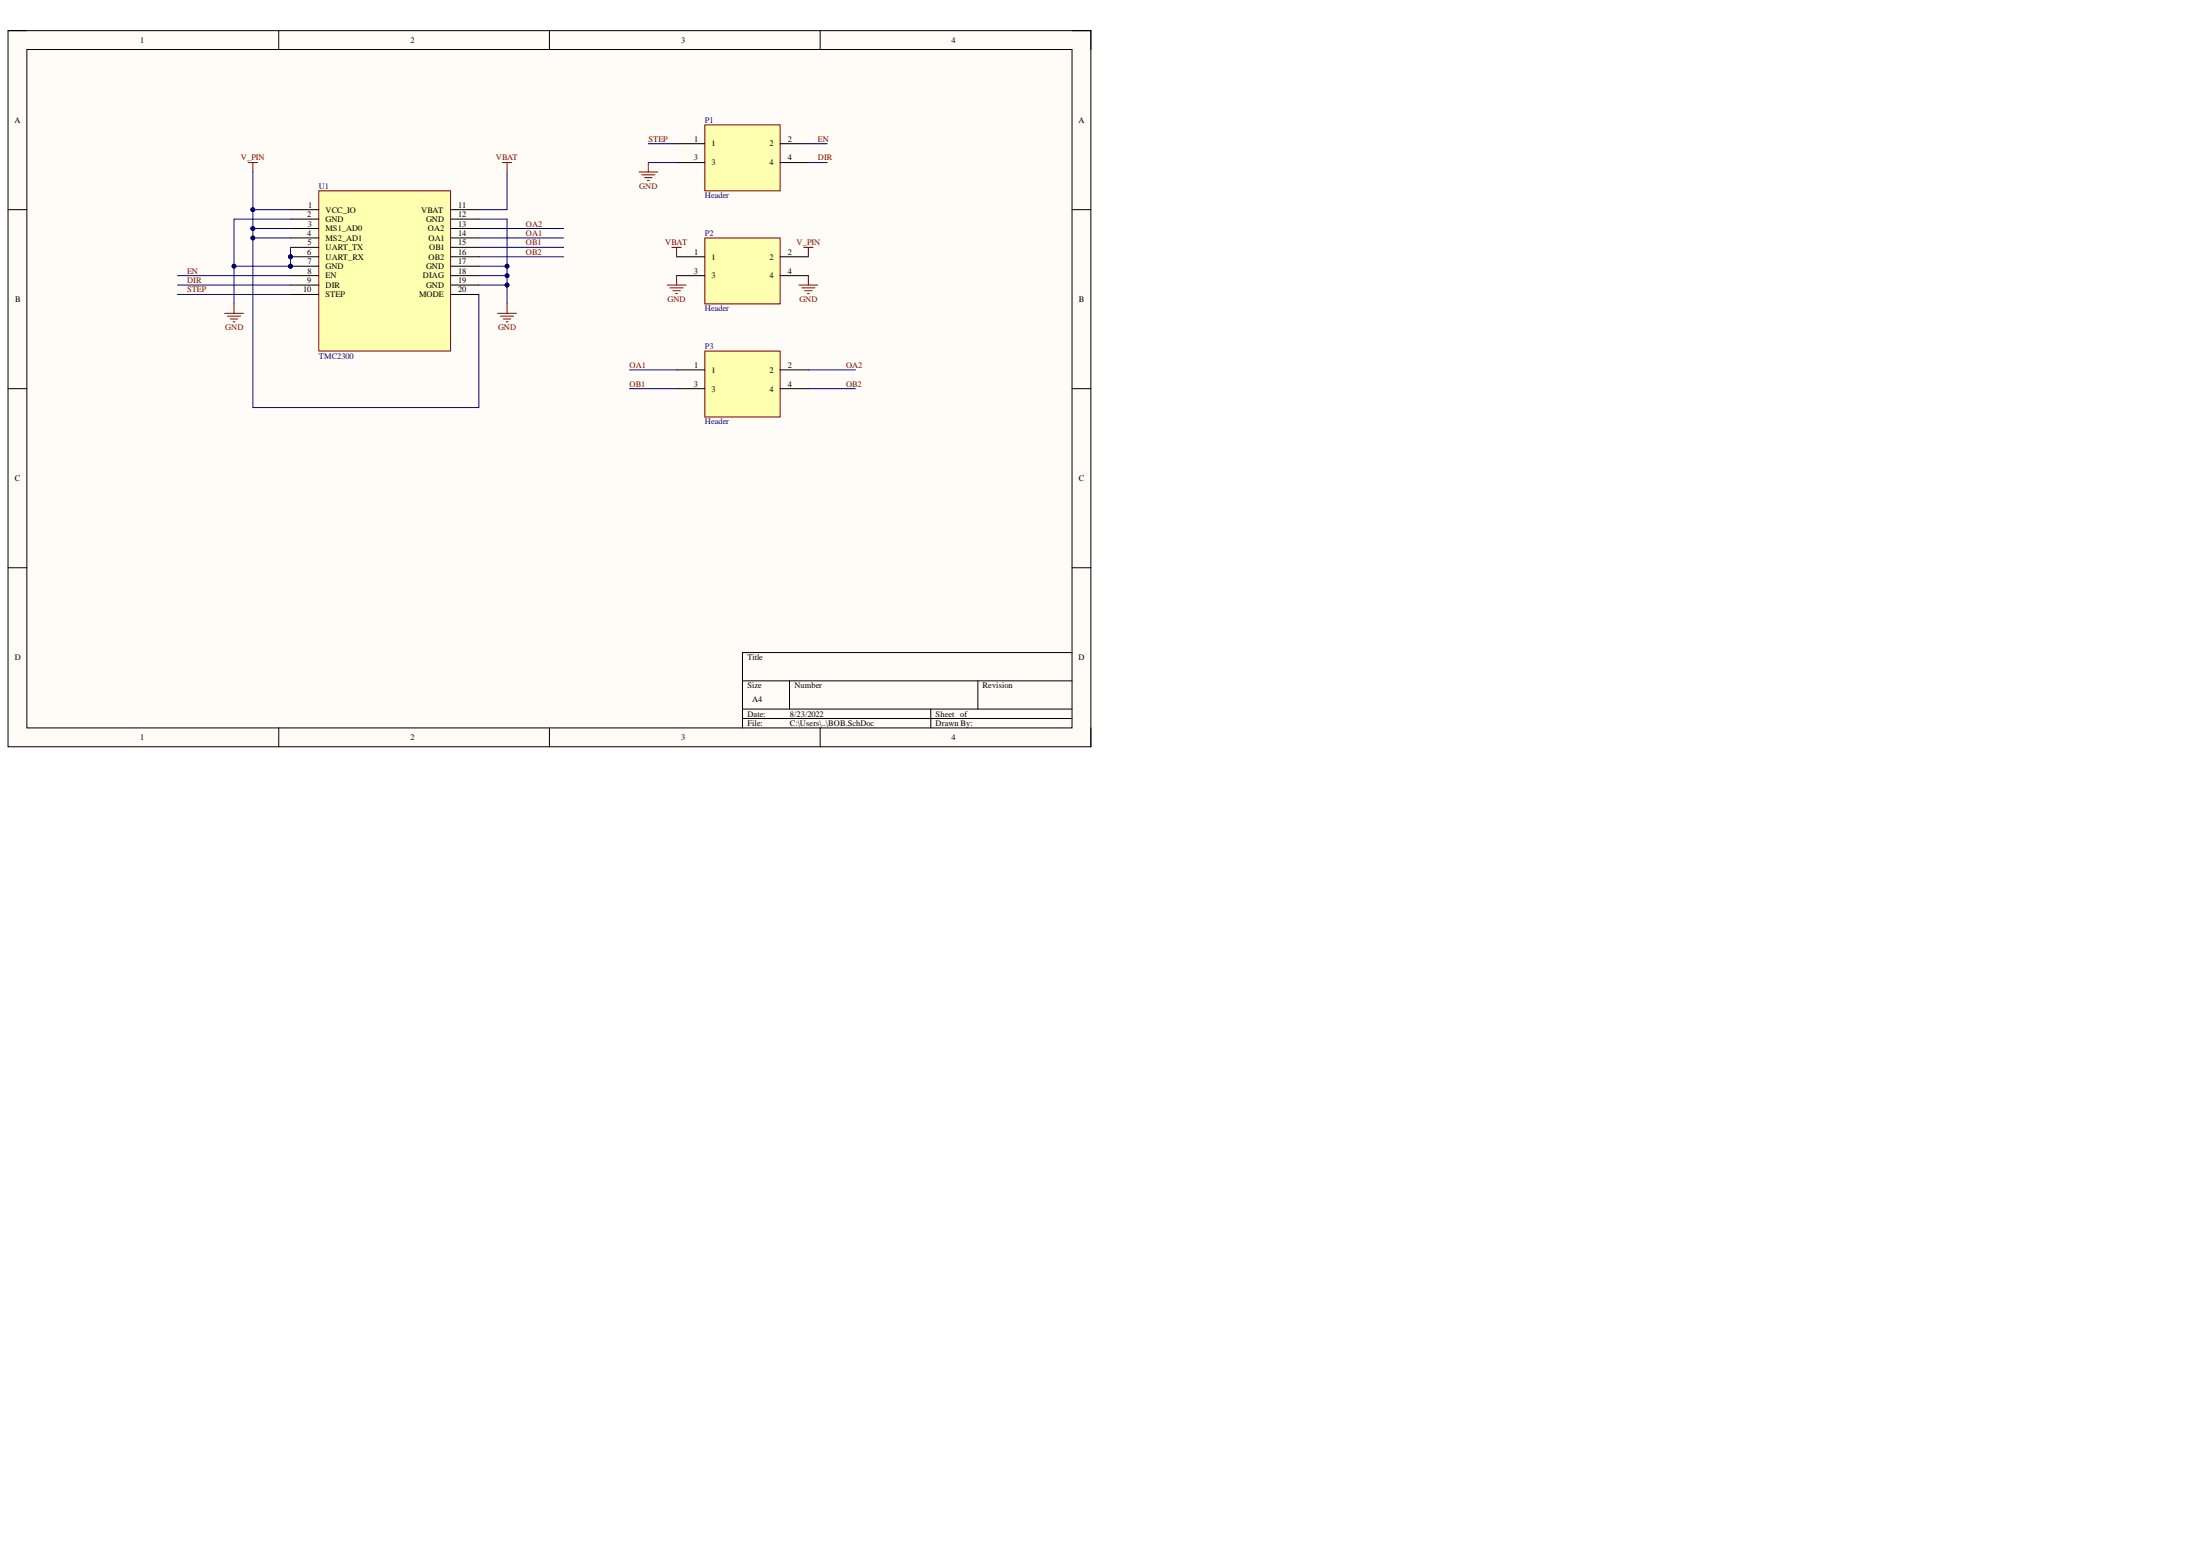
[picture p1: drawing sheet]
<svg xmlns="http://www.w3.org/2000/svg" width="594mm" height="420mm" viewBox="0 0 594 420" stroke-linecap="round" stroke-linejoin="round" font-family="sans-serif">
<path d="M2.2 8.3h292.2v193.2h-292.2z" fill-rule="evenodd" fill="#fffcf8"/>
<path d="M2.2 8.3h292.2v193.2h-292.2z" fill="none" stroke="#000" stroke-width=".27"/>
<path d="M7.2 13.4h282.1v183h-282.1z" fill-rule="evenodd" fill="#fffcf8"/>
<g fill="none" stroke="#000" stroke-width=".27">
<path d="M2.2 8.3h5M7.2 13.4h282.1v183h-282.1zM75.2 8.3v5.1M148.3 8.3v5.1M221.3 8.3v5.1M289.3 8.3h5.1v5.1M2.2 56.6h5M289.3 56.6h5.1M2.2 104.9h5M289.3 104.9h5.1M2.2 153.2h5M289.3 153.2h5.1"/>
<path d="M289.3 176.1h-88.9v20.3M75.2 196.4v5.1M148.3 196.4v5.1M200.4 183.7h88.9M200.4 191.3h88.9M200.4 193.9h88.9M213.1 183.7v7.6M221.3 196.4v5.1M251.2 191.3v5.1M263.9 183.7v7.6M294.4 196.4v5.1"/>
</g>
<circle cx="78.4" cy="69.3" r=".51" fill="#000080"/>
<circle cx="78.4" cy="69.3" r=".51" fill="none" stroke="#000080" stroke-width=".27"/>
<circle cx="78.4" cy="71.8" r=".51" fill="#000080"/>
<circle cx="78.4" cy="71.8" r=".51" fill="none" stroke="#000080" stroke-width=".27"/>
<path d="M86 51.5h35.6v43.2h-35.6z" fill-rule="evenodd" fill="#ffffb0"/>
<path d="M86 51.5h35.6v43.2h-35.6z" fill="none" stroke="#800000" stroke-width=".27"/>
<path d="M78.4 56.6h7.6M78.4 59.1h7.6M78.4 61.7h7.6M78.4 64.2h7.6M78.4 66.8h7.6M78.4 69.3h7.6" fill="none" stroke="#000" stroke-width=".27"/>
<circle cx="78.4" cy="69.3" r=".51" fill="#000080"/>
<circle cx="78.4" cy="69.3" r=".51" fill="none" stroke="#000080" stroke-width=".27"/>
<path d="M78.4 71.8h7.6" fill="none" stroke="#000" stroke-width=".27"/>
<circle cx="78.4" cy="71.8" r=".51" fill="#000080"/>
<g fill="none" stroke="#000080" stroke-width=".27">
<path d="M78.4 59.1h-15.2v22.9"/>
<circle cx="78.4" cy="71.8" r=".51"/>
</g>
<g fill="none" stroke="#000" stroke-width=".27">
<path d="M121.6 56.6h7.6M121.6 59.1h7.6M78.4 74.4h7.6M78.4 76.9h7.6M78.4 79.5h7.6M121.6 74.4h7.6M121.6 76.9h7.6M121.6 79.5h7.6M121.6 61.7h7.6M121.6 64.2h7.6M121.6 66.8h7.6M121.6 69.3h7.6"/>
<path d="M121.6 71.8h7.6"/>
</g>
<g fill="none" stroke="#800000" stroke-width=".27">
<path d="M67 43.9h2.5M68.2 43.9v2.5M135.6 43.9h2.5M136.8 43.9v2.5M60.6 84.6h5.1M61.4 85.3h3.5M62.1 86.1h2.1M62.9 86.8h.5M63.2 82v2.6M134.3 84.6h5.1M135.1 85.3h3.5M135.8 86.1h2.1"/>
<path d="M136.6 86.8h.5M136.8 82v2.6"/>
</g>
<circle cx="63.2" cy="71.8" r=".51" fill="#000080"/>
<g fill="none" stroke="#000080" stroke-width=".27">
<path d="M78.4 66.8v5h-15.2"/>
<circle cx="63.2" cy="71.8" r=".51"/>
</g>
<circle cx="78.4" cy="69.3" r=".51" fill="#000080"/>
<circle cx="78.4" cy="69.3" r=".51" fill="none" stroke="#000080" stroke-width=".27"/>
<circle cx="78.4" cy="71.8" r=".51" fill="#000080"/>
<circle cx="78.4" cy="71.8" r=".51" fill="none" stroke="#000080" stroke-width=".27"/>
<circle cx="63.2" cy="71.8" r=".51" fill="#000080"/>
<g fill="none" stroke="#000080" stroke-width=".27">
<path d="M68.2 46.4v17.8h10.2M136.8 46.4v10.2h-7.6"/>
<circle cx="63.2" cy="71.8" r=".51"/>
</g>
<circle cx="68.2" cy="56.6" r=".51" fill="#000080"/>
<circle cx="68.2" cy="56.6" r=".51" fill="none" stroke="#000080" stroke-width=".27"/>
<circle cx="68.2" cy="61.7" r=".51" fill="#000080"/>
<circle cx="68.2" cy="61.7" r=".51" fill="none" stroke="#000080" stroke-width=".27"/>
<circle cx="68.2" cy="64.2" r=".51" fill="#000080"/>
<g fill="none" stroke="#000080" stroke-width=".27">
<path d="M68.2 61.7h10.2"/>
<circle cx="68.2" cy="64.2" r=".51"/>
</g>
<circle cx="68.2" cy="61.7" r=".51" fill="#000080"/>
<g fill="none" stroke="#000080" stroke-width=".27">
<path d="M68.2 56.6h10.2"/>
<circle cx="68.2" cy="61.7" r=".51"/>
</g>
<circle cx="68.2" cy="56.6" r=".51" fill="#000080"/>
<g fill="none" stroke="#000080" stroke-width=".27">
<path d="M129.2 59.1h7.6v22.9M47.9 74.4h30.5M47.9 76.9h30.5M47.9 79.5h30.5"/>
<circle cx="68.2" cy="56.6" r=".51"/>
</g>
<circle cx="136.8" cy="71.8" r=".51" fill="#000080"/>
<circle cx="136.8" cy="71.8" r=".51" fill="none" stroke="#000080" stroke-width=".27"/>
<circle cx="136.8" cy="74.4" r=".51" fill="#000080"/>
<circle cx="136.8" cy="74.4" r=".51" fill="none" stroke="#000080" stroke-width=".27"/>
<circle cx="136.8" cy="76.9" r=".51" fill="#000080"/>
<g fill="none" stroke="#000080" stroke-width=".27">
<path d="M129.2 71.8h7.6"/>
<circle cx="136.8" cy="76.9" r=".51"/>
</g>
<circle cx="136.8" cy="71.8" r=".51" fill="#000080"/>
<g fill="none" stroke="#000080" stroke-width=".27">
<path d="M129.2 74.4h7.6"/>
<circle cx="136.8" cy="71.8" r=".51"/>
</g>
<circle cx="136.8" cy="74.4" r=".51" fill="#000080"/>
<g fill="none" stroke="#000080" stroke-width=".27">
<path d="M129.2 76.9h7.6"/>
<circle cx="136.8" cy="74.4" r=".51"/>
</g>
<circle cx="136.8" cy="76.9" r=".51" fill="#000080"/>
<g fill="none" stroke="#000080" stroke-width=".27">
<path d="M68.2 64.2v45.8h61v-30.5"/>
<circle cx="136.8" cy="76.9" r=".51"/>
</g>
<circle cx="68.2" cy="64.2" r=".51" fill="#000080"/>
<g fill="none" stroke="#000080" stroke-width=".27">
<path d="M129.2 61.7h22.9M129.2 64.2h22.9M129.2 66.8h22.9M129.2 69.3h22.9"/>
<circle cx="68.2" cy="64.2" r=".51"/>
</g>
<path d="M190.2 33.7h20.3v17.8h-20.3z" fill-rule="evenodd" fill="#ffffb0"/>
<path d="M190.2 33.7h20.3v17.8h-20.3z" fill="none" stroke="#800000" stroke-width=".27"/>
<path d="M182.6 38.8h7.6M210.5 38.8h7.7M182.6 43.9h7.6M210.5 43.9h7.7" fill="none" stroke="#000" stroke-width=".27"/>
<path d="M190.2 64.2h20.3v17.8h-20.3z" fill-rule="evenodd" fill="#ffffb0"/>
<path d="M190.2 64.2h20.3v17.8h-20.3z" fill="none" stroke="#800000" stroke-width=".27"/>
<path d="M182.6 69.3h7.6M182.6 74.4h7.6M210.5 69.3h7.7M210.5 74.4h7.7" fill="none" stroke="#000" stroke-width=".27"/>
<path d="M190.2 94.7h20.3v17.8h-20.3z" fill-rule="evenodd" fill="#ffffb0"/>
<g fill="none" stroke="#800000" stroke-width=".27">
<path d="M172.4 46.4h5.1M173.2 47.2h3.5M173.9 47.9h2.1M174.7 48.7h.5M175 43.9v2.5M180 76.9h5.1M180.8 77.7h3.6M181.3 66.8h2.6M181.6 78.5h2M182.3 79.2h.5M182.6 66.8v2.5M182.6 74.4v2.5"/>
<path d="M215.6 76.9h5.1M216.4 77.7h3.5M216.9 66.8h2.5M217.1 78.5h2.1M217.9 79.2h.5M218.2 66.8v2.5M218.2 74.4v2.5M190.2 94.7h20.3v17.8h-20.3z"/>
</g>
<path d="M182.6 99.8h7.6M210.5 99.8h7.7M182.6 104.9h7.6M210.5 104.9h7.7" fill="none" stroke="#000" stroke-width=".27"/>
<path d="M175 38.8h7.6M218.2 38.8h5M175 43.9h7.6M218.2 43.9h5M169.9 99.8h12.7M218.2 99.8h12.7M169.9 104.9h12.7M218.2 104.9h12.7" fill="none" stroke="#000080" stroke-width=".27"/>
<g font-size="2.3">
<text x="37.9" y="11.6">1</text>
<text x="110.7" y="11.6">2</text>
<text x="183.9" y="11.6">3</text>
<text x="256.8" y="11.6">4</text>
<text x="3.9" y="33.2">A</text>
<text x="291.1" y="33.2">A</text>
<text x="187.3" y="38.2">1</text>
<text x="192" y="39.5">1</text>
<text x="207.7" y="39.5">2</text>
<text x="212.6" y="38.2">2</text>
<text x="187.2" y="43.3">3</text>
<text x="192" y="44.6">3</text>
<text x="207.7" y="44.6">4</text>
<text x="212.6" y="43.3">4</text>
<text x="82.9" y="58.6">2</text>
<text x="83.2" y="56.1">1</text>
<text x="87.8" y="57.3">VCC_IO</text>
<text x="87.8" y="59.9">GND</text>
<text x="113.7" y="57.3">VBAT</text>
<text x="115" y="59.9">GND</text>
<text x="123.7" y="56.1">11</text>
<text x="123.7" y="58.6">12</text>
<text x="82.9" y="63.7">4</text>
<text x="83.1" y="61.2">3</text>
<text x="87.8" y="62.4">MS1_AD0</text>
<text x="87.8" y="65">MS2_AD1</text>
<text x="115.5" y="62.4">OA2</text>
<text x="115.6" y="65">OA1</text>
<text x="123.7" y="61.2">13</text>
<text x="123.7" y="63.7">14</text>
<text x="82.9" y="68.8">6</text>
<text x="83" y="66.2">5</text>
<text x="83" y="71.3">7</text>
<text x="87.8" y="67.5">UART_TX</text>
<text x="87.8" y="70">UART_RX</text>
<text x="115.6" y="70">OB2</text>
<text x="115.8" y="67.5">OB1</text>
<text x="123.7" y="66.2">15</text>
<text x="123.7" y="68.8">16</text>
<text x="123.7" y="71.3">17</text>
<text x="187.3" y="68.8">1</text>
<text x="192" y="70">1</text>
<text x="207.7" y="70">2</text>
<text x="212.6" y="68.8">2</text>
<text x="82.9" y="76.4">9</text>
<text x="83" y="73.8">8</text>
<text x="87.8" y="72.6">GND</text>
<text x="87.8" y="75.1">EN</text>
<text x="87.8" y="77.7">DIR</text>
<text x="114.1" y="75.1">DIAG</text>
<text x="115" y="72.6">GND</text>
<text x="115" y="77.7">GND</text>
<text x="123.7" y="73.8">18</text>
<text x="123.7" y="76.4">19</text>
<text x="187.2" y="73.8">3</text>
<text x="192" y="75.1">3</text>
<text x="207.7" y="75.1">4</text>
<text x="212.6" y="73.8">4</text>
<text x="4.1" y="81.5">B</text>
<text x="81.8" y="78.9">10</text>
<text x="87.8" y="80.2">STEP</text>
<text x="113.1" y="80.2">MODE</text>
<text x="123.7" y="78.9">20</text>
<text x="291.1" y="81.5">B</text>
<text x="187.3" y="99.3">1</text>
<text x="192" y="100.6">1</text>
<text x="207.7" y="100.6">2</text>
<text x="212.6" y="99.3">2</text>
<text x="187.2" y="104.4">3</text>
<text x="192" y="105.7">3</text>
<text x="207.7" y="105.7">4</text>
<text x="212.6" y="104.4">4</text>
<text x="4" y="129.8">C</text>
<text x="291.1" y="129.8">C</text>
<text x="4" y="178.1">D</text>
<text x="201.7" y="178.1">Title</text>
<text x="291.1" y="178.1">D</text>
<text x="201.7" y="185.8">Size</text>
<text x="214.4" y="185.8">Number</text>
<text x="265.2" y="185.8">Revision</text>
<text x="203" y="189.6">A4</text>
<text x="201.7" y="193.4">Date:</text>
<text x="201.7" y="195.9">File:</text>
<text x="213.1" y="193.4">8/23/2022</text>
<text x="213.1" y="195.9">C:\Users\..\BOB.SchDoc</text>
<text x="252.5" y="193.4">Sheet of</text>
<text x="252.5" y="195.9">Drawn By:</text>
<text x="37.9" y="199.7">1</text>
<text x="110.7" y="199.7">2</text>
<text x="183.9" y="199.7">3</text>
<text x="256.8" y="199.7">4</text>
</g>
<g font-size="2.3" fill="#000080">
<text x="190.2" y="33.2">P1</text>
<text x="86.1" y="51">U1</text>
<text x="190.2" y="53.5">Header</text>
<text x="190.2" y="63.7">P2</text>
<text x="190.2" y="84">Header</text>
<text x="190.2" y="94.2">P3</text>
<text x="86.1" y="96.8">TMC2300</text>
<text x="190.2" y="114.5">Header</text>
</g>
<g font-size="2.3" fill="#800000">
<text x="175" y="38.2">STEP</text>
<text x="220.7" y="38.2">EN</text>
<text x="65" y="43.3">V_PIN</text>
<text x="133.8" y="43.3">VBAT</text>
<text x="220.7" y="43.3">DIR</text>
<text x="172.5" y="51">GND</text>
<text x="141.9" y="61.2">OA2</text>
<text x="141.9" y="63.7">OA1</text>
<text x="141.9" y="66.2">OB1</text>
<text x="141.9" y="68.8">OB2</text>
<text x="179.6" y="66.2">VBAT</text>
<text x="215" y="66.2">V_PIN</text>
<text x="50.5" y="73.8">EN</text>
<text x="50.5" y="76.4">DIR</text>
<text x="50.5" y="78.9">STEP</text>
<text x="180.1" y="81.5">GND</text>
<text x="215.7" y="81.5">GND</text>
<text x="60.8" y="89.1">GND</text>
<text x="134.4" y="89.1">GND</text>
<text x="169.9" y="99.3">OA1</text>
<text x="228.3" y="99.3">OA2</text>
<text x="169.9" y="104.4">OB1</text>
<text x="228.3" y="104.4">OB2</text>
</g>
</svg>
